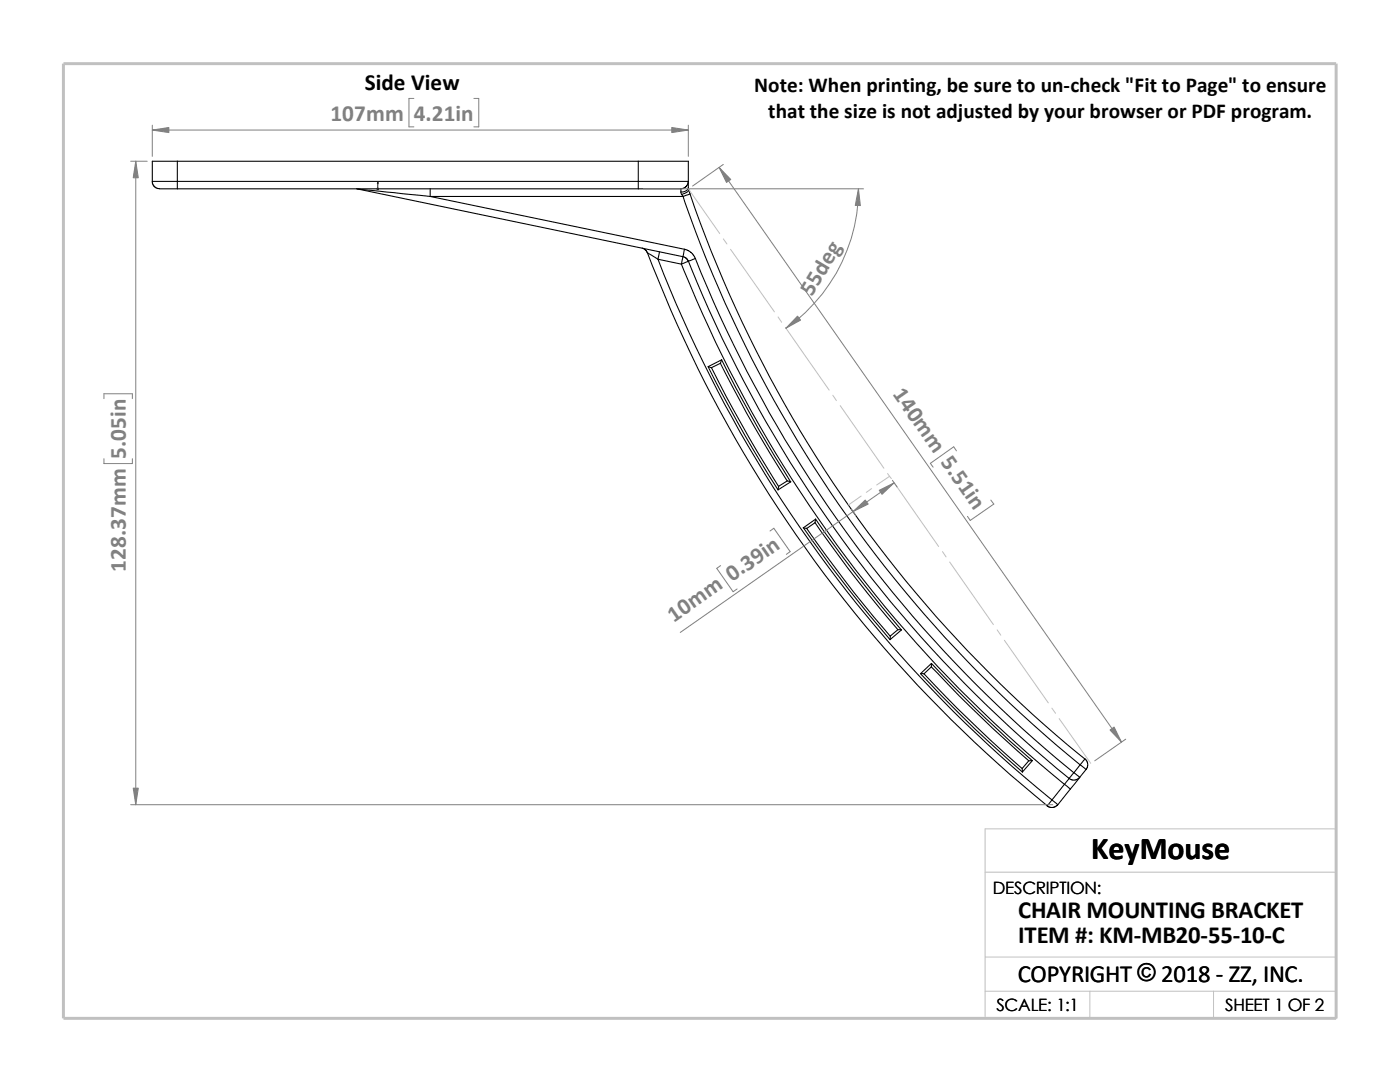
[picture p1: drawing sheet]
<svg xmlns="http://www.w3.org/2000/svg" width="279mm" height="216mm" viewBox="0 0 279 216" stroke-linecap="round" stroke-linejoin="round" font-family="sans-serif">
<g fill="none" stroke="#c0c0c0" stroke-width=".2">
<path d="M137.4 37.7l6.2 8.9M144.4 47.7l.7 1M145.8 49.7l8.8 12.5M155.3 63.2l.7 1.1M156.8 65.4l8.7 12.5M166.2 78.9l.7 1M167.7 80.9l8.7 12.5M171.9 99l-2.6 1.8M173.9 97.5l-1 .8M177.1 94.5l.8 1M177.5 95l-2.5 1.8M178.6 96.6l8.7 12.5"/>
<path d="M188.1 110.1l.7 1M189.5 112.1l8.7 12.5M199 125.7l.7 1M200.4 127.8l8.8 12.5M209.9 141.3l.8 1M211.4 143.4l6.3 8.9M196.6 174h70.1M196.6 191h70.1M196.6 197.8h70.1M217.5 197.8v5.4M242.2 197.8v5.4M26.8 203.2h239.9v-37.8h-70.1v37.8"/>
</g>
<path d="M12.7 12.7h254v190.5h-254z" fill="none" stroke="#c0c0c0" stroke-width=".59"/>
<g fill="none" stroke="#000" stroke-width=".21">
<path d="M30.4 36.2h5M30.4 36.2v.3l.3 .6 .8 .5 3.9 .1M35.4 36.2v1.5M35.4 32.2h-5v4M35.4 32.2v4M35.4 32.2h92M35.4 36.2h92M35.4 37.7h92M71.1 37.7h.3M71.4 37.7l14.5 1.5M71.4 37.7l64.9 13.5M85.9 39.2l50.7 10.5-.3 1.5"/>
<path d="M85.9 39.2h50.4M85.9 37.7v1.5M127.4 37.7h8.5v.6M127.4 32.2v4M127.4 36.2h10M127.4 32.2h10v4M127.4 36.2v1.5M135.9 38.3l.2 .5M136.1 38.8l.2 .4M136.3 39.2a250.6 250.6 0 0 0 79.3 113.4M137.4 37.5l.1 .4M137.4 36.2l-.2 .7-.4 .4-.6 .3h-.3"/>
<path d="M137.4 37.5a1.3 1.3 0 0 1-1.5 .8M137.4 36.2v1.3M137.5 37.9a2.09 2.09 0 0 1-1.4 .9M137.5 37.9l.2 .8M137.7 38.7a249.4 249.4 0 0 0 78.8 112.7M137.7 38.7l-1.4 .5M128.1 49.5l.6 .2 .5 .8M129.2 50.4a262.8 262.8 0 0 0 79.8 110.4l.9-1.2M129.2 50.5l2.1 1.2M131.3 51.7a260 260 0 0 0 78.6 107.9M131.3 51.7l4.7 1M131.6 50.2l-.3 1.5"/>
<path d="M136 52.7a256.2 256.2 0 0 0 76.4 103.8M136.3 51.2l.6 .2 .5 .7M136.3 51.2l-.3 1.5M136.6 49.7l1.2 .6 1 1.3M137.4 52.1l-1.4 .6M137.4 52.1a254.6 254.6 0 0 0 76 103.2M138.8 51.6a253.7 253.7 0 0 0 75.5 102.6M138.8 51.6l-1.4 .5M141.3 73.2a268 268 0 0 0 14 24.5M142 73.4a283.7 283.7 0 0 0 13.4 23.6M143.8 72.5a245.3 245.3 0 0 0 13.3 23.5M144 71.8a272.2 272.2 0 0 0 13.8 24.3"/>
<path d="M144 71.8l-.2 .7-1.8 .9M144 71.8l-2.6 1.4 .6 .2M157.1 96l.7 .1-2.5 1.6M157.1 96l-1.7 1-.1 .7M160.3 105.3a266.2 266.2 0 0 0 17.3 22.3M161 105.5a259.3 259.3 0 0 0 16.6 21.4M162.6 104.3a231.4 231.4 0 0 0 16.6 21.3M162.8 103.6l-.2 .7-1.6 1.2M162.8 103.6l-2.5 1.7 .7 .2M162.8 103.6a268.7 268.7 0 0 0 17.1 22.1M179.2 125.6l.7 .1-2.3 1.9M179.2 125.6l-1.5 1.3-.1 .7"/>
<path d="M183.7 134.4a265.3 265.3 0 0 0 20.3 19.7M183.7 134.4l.7 .1M184.4 134.5a268 268 0 0 0 19.6 18.8M185.8 133.1a268.5 268.5 0 0 0 19.5 18.7M185.9 132.4a254.9 254.9 0 0 0 20.1 19.4M185.9 132.4v.7l-1.5 1.4M185.9 132.4l-2.2 2M205.3 151.8h.7l-2 2.3M205.3 151.8l-1.3 1.5v.8M209.9 159.6l1.2 1M212.4 156.5l-2.5 3.1M212.4 156.5l1.2 .9"/>
<path d="M213.4 155.3l-1 1.2M213.6 157.4l-2.5 3.2M214.3 154.2l1.2 .9M214.3 154.2l-.9 1.1M215.5 155.1l-1.9 2.3M215.5 155.1l-.3 .3-.7 .3-.6-.1-.5-.3M215.6 152.6l1-1.2 .5 1-.1 .6-.3 .5M215.6 152.6l1.1 .9M215.6 152.6l-1.3 1.6M216.7 153.5l-1.2 1.6M211.1 160.6l-.9 .5h-.7l-.5-.3"/>
</g>
<path d="M75.4 36.3l.1 .4h-.2z" fill="#00f" stroke="#00f" stroke-width=".2"/>
<path d="M75.3 37.7h.3M75.3 37.5l.3 .3M75.4 37.7h.1M75.4 36.3v1.5M75.5 37.5l-.3 .3" fill="none" stroke="#00f" stroke-width=".2"/>
<g fill="none" stroke="#808080" stroke-width=".2">
<path d="M82.6 19.6h-1v5.7h1M94.6 19.6h.9v5.7h-.9M26.1 32.2h3.3M27.1 32.2v128.4M30.4 26h107M30.4 25v6.2M128.4 37.7h43.9M137.4 25v6.2M143.5 33.4l80.3 114.7M144.4 32.8l-6.2 4.3M171.3 37.7a33.8 33.8 0 0 1-14.5 27.8M20.7 79.5v-.9h5.7v.9"/>
<path d="M20.7 91.5v1h5.7v-1M178.1 95.8l.9 1.4M178.4 96.4l-42.6 29.8M190.9 90l-.6-.8-4.6 3.3 .5 .7M197.7 99.8l.6 .8-4.7 3.2-.5-.8M143.8 112.9l-.8 .5 3.3 4.7 .8-.6M153.7 106l.7-.6 3.3 4.7-.8 .5M169.9 101.6l.9 1.3M224.7 147.5l-6.2 4.3M26.1 160.6h184"/>
</g>
<g fill="#808080" stroke="#808080" stroke-width=".2">
<path d="M143.5 33.4l2.3 2.4-.8 .6z"/>
<path d="M221.5 145.7l.8-.6 1.5 3z"/>
<path d="M175.5 97.8l2.9-1.4-2.4 2.2z"/>
<path d="M170.3 102.1l2.4-2.3 .6 .8z"/>
<path d="M159.2 63.1l.6 .8-3 1.6z"/>
<path d="M171.3 37.7l.4 3.3h-1z"/>
<path d="M30.4 26l3.3-.6v1.1z"/>
<path d="M134.1 25.4l3.3 .6-3.3 .5z"/>
<path d="M27.1 32.2l.5 3.3h-1z"/>
<path d="M26.6 157.3h1l-.5 3.3z"/>
</g>
<text font-size="6.4" x="217.8" y="171.4">KeyMouse</text>
<g font-size="4.9">
<text x="203.2" y="183.2">CHAIR MOUNTING BRACKET</text>
<text x="203.2" y="188.1">ITEM #: KM-MB20-55-10-C</text>
<text x="203.1" y="195.9">COPYRIGHT © 2018 - ZZ, INC.</text>
<text x="203.1" y="195.9">COPYRIGHT ©</text>
</g>
<text font-size="4.6" x="72.8" y="18">Side View</text>
<g font-size="4.6" fill="#808080">
<text x="66" y="24.1">107mm</text>
<text x="82.6" y="24.1">4.21in</text>
<text x="162" y="59.3" transform="rotate(-59 162 59.3)">55deg</text>
<text x="178.1" y="78.7" transform="rotate(55 178.1 78.7)">140mm 5.51in</text>
<text x="25.1" y="91.5" transform="rotate(-90 25.1 91.5)">5.05in</text>
<text x="25.1" y="114.1" transform="rotate(-90 25.1 114.1)">128.37mm</text>
<text x="134.4" y="124.3" transform="rotate(-35 134.4 124.3)">10mm 0.39in</text>
</g>
<g font-size="4.2">
<text x="150.5" y="18.4">Note: When printing, be sure to un-check &quot;Fit to Page&quot; to ensure</text>
<text x="153.3" y="23.6">that the size is not adjusted by your browser or PDF program.</text>
</g>
<g font-size="3.4">
<text x="198.2" y="178.5">DESCRIPTION:</text>
<text x="198.8" y="201.7">SCALE: 1:1</text>
<text x="244.5" y="201.7">SHEET 1 OF 2</text>
</g>
</svg>
